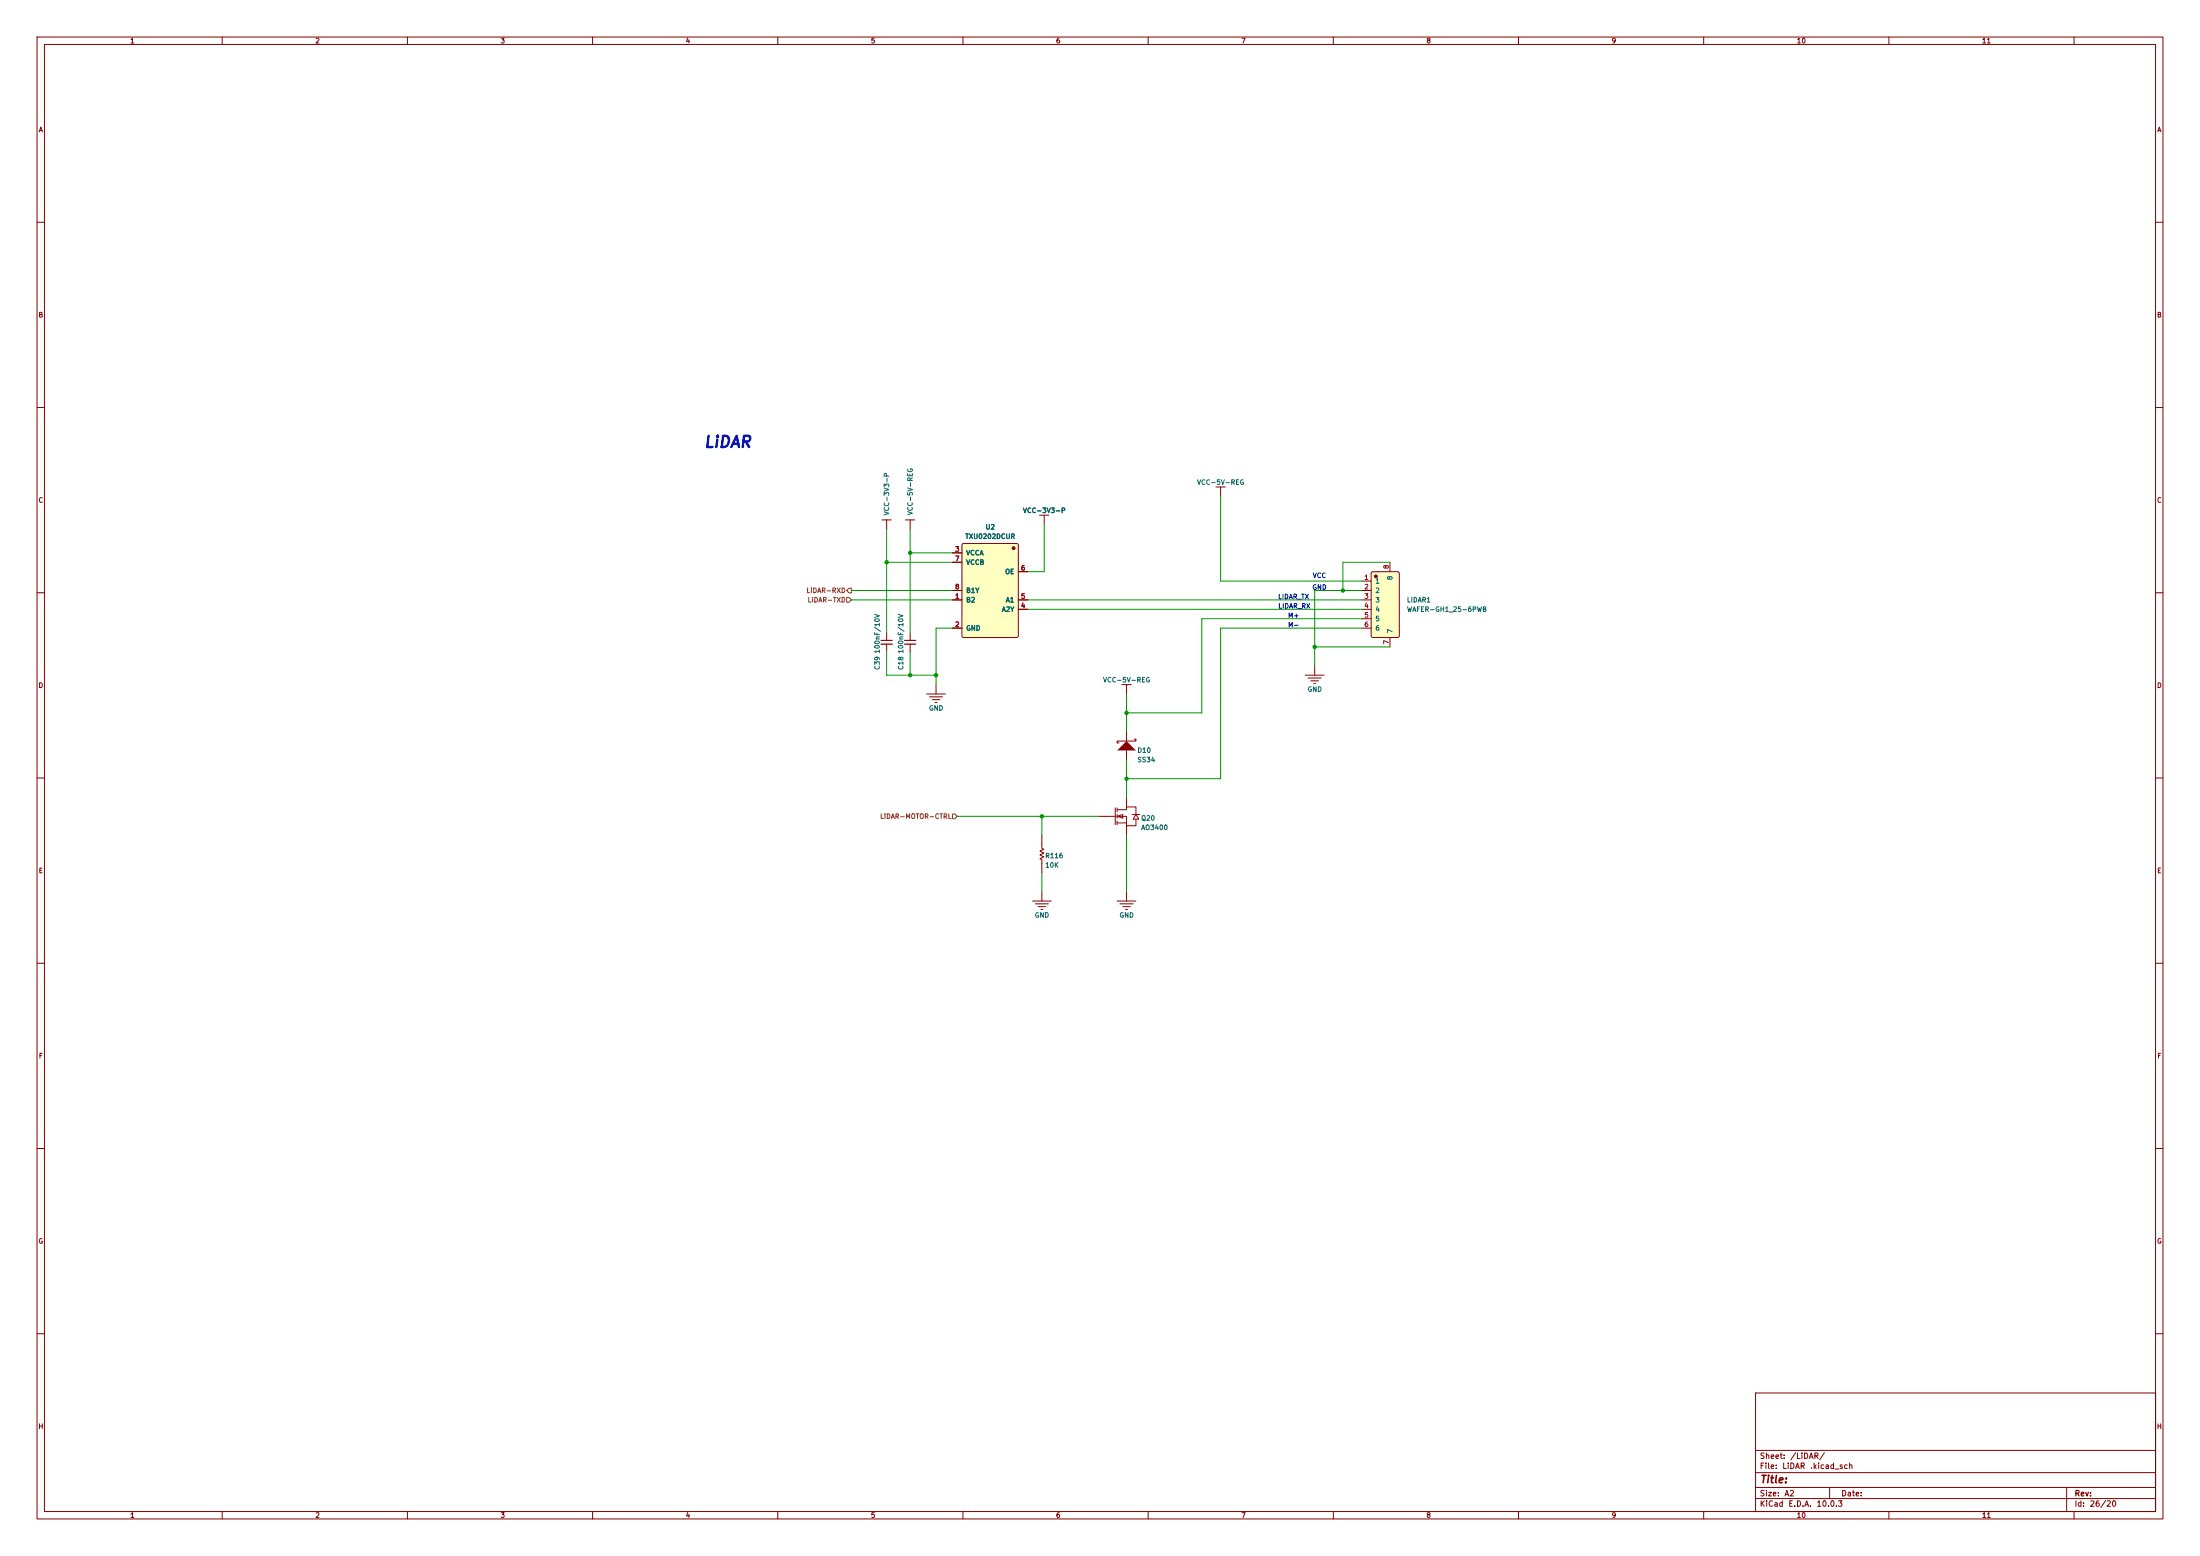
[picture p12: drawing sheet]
(kicad_sch
 (version 20260306)
 (generator "eeschema")
 (generator_version "10.0")
 (paper "A2")
 (lib_symbols
  (symbol "DesignLibrary:LiDAR_0_N-MOS-SOT23_DesignLibrary.SchLib"
   (pin_numbers (hide yes))
   (pin_names (hide yes)) (exclude_from_sim no) (in_bom yes) (on_board yes)
   (in_pos_files yes)
   (duplicate_pin_numbers_are_jumpers no)
   (property "Reference" "" (at 0 0 0) (show_name no) (do_not_autoplace no) (effects (font (size 1.27 1.27))))
   (property "Value" "" (at 0 0 0) (show_name no) (do_not_autoplace no) (effects (font (size 1.27 1.27))))
   (property "Footprint" "" (at 0 0 0) (show_name no) (do_not_autoplace no) (hide yes) (effects (font (size 1.27 1.27))))
   (property "Datasheet" "" (at 0 0 0) (show_name no) (do_not_autoplace no) (hide yes) (effects (font (size 1.27 1.27))))
   (property "Description" "" (at 0 0 0) (show_name no) (do_not_autoplace no) (hide yes) (effects (font (size 1.27 1.27))))
   (symbol "LiDAR_0_N-MOS-SOT23_DesignLibrary.SchLib_1_0"
    (polyline (pts (xy -2.286 0) (xy -1.27 0)) (stroke (width 0) (type solid) (color 160 0 0 1)) (fill (type none)))
    (polyline (pts (xy -1.778 -2.54) (xy -1.778 0)) (stroke (width 0) (type solid) (color 160 0 0 1)) (fill (type none)))
    (polyline (pts (xy -0.508 0) (xy 0.508 0)) (stroke (width 0) (type solid) (color 160 0 0 1)) (fill (type none)))
    (polyline (pts (xy 0 2.54) (xy 0 0.508)) (stroke (width 0) (type solid) (color 160 0 0 1)) (fill (type none)))
    (polyline (pts (xy 0 0) (xy -0.508 -1.524) (xy -0.508 -1.524) (xy 0.508 -1.524) (xy 0.508 -1.524) (xy 0 0)) (stroke (width 0) (type solid) (color 160 0 0 1)) (fill (type none)))
    (polyline (pts (xy 0 0) (xy 0 -2.54) (xy 0 -2.54) (xy -2.54 -2.54) (xy -2.54 -2.54) (xy -2.54 -5.08) (xy -2.54 -5.08) (xy -0.762 -5.08)) (stroke (width 0) (type solid) (color 160 0 0 1)) (fill (type none)))
    (polyline (pts (xy 0.508 -5.08) (xy -0.762 -4.318) (xy -0.762 -4.318) (xy -0.762 -5.842) (xy -0.762 -5.842) (xy 0.508 -5.08)) (stroke (width 0) (type solid) (color 160 0 0 1)) (fill (type none)))
    (polyline (pts (xy 0.508 -6.096) (xy 0.508 -5.588) (xy 0.508 -5.588) (xy 0.508 -4.572) (xy 0.508 -4.572) (xy 0.508 -4.064)) (stroke (width 0) (type solid) (color 160 0 0 1)) (fill (type none)))
    (polyline (pts (xy 1.778 0) (xy 1.778 -2.54) (xy 1.778 -2.54) (xy 2.54 -2.54) (xy 2.54 -2.54) (xy 2.54 -5.08) (xy 2.54 -5.08) (xy 0.508 -5.08)) (stroke (width 0) (type solid) (color 160 0 0 1)) (fill (type none)))
    (polyline (pts (xy 2.286 0.508) (xy -2.286 0.508)) (stroke (width 0) (type solid) (color 160 0 0 1)) (fill (type none)))
    (polyline (pts (xy 2.286 0) (xy 1.27 0)) (stroke (width 0) (type solid) (color 160 0 0 1)) (fill (type none)))
    (pin passive line (at 0 5.08 270) (length 2.54) (name "G" (effects (font (size 1.27 1.27)))) (number "1" (effects (font (size 1.27 1.27)))))
    (pin passive line (at -5.08 -2.54 0) (length 2.54) (name "S" (effects (font (size 1.27 1.27)))) (number "2" (effects (font (size 1.27 1.27)))))
    (pin passive line (at 5.08 -2.54 180) (length 2.54) (name "D" (effects (font (size 1.27 1.27)))) (number "3" (effects (font (size 1.27 1.27))))))
   (embedded_fonts no))
  (symbol "DesignLibrary:LiDAR_1_DIODE-2_DesignLibrary.SchLib"
   (pin_numbers (hide yes))
   (pin_names (hide yes)) (exclude_from_sim no) (in_bom yes) (on_board yes)
   (in_pos_files yes)
   (duplicate_pin_numbers_are_jumpers no)
   (property "Reference" "" (at 0 0 0) (show_name no) (do_not_autoplace no) (effects (font (size 1.27 1.27))))
   (property "Value" "" (at 0 0 0) (show_name no) (do_not_autoplace no) (effects (font (size 1.27 1.27))))
   (property "Footprint" "" (at 0 0 0) (show_name no) (do_not_autoplace no) (hide yes) (effects (font (size 1.27 1.27))))
   (property "Datasheet" "" (at 0 0 0) (show_name no) (do_not_autoplace no) (hide yes) (effects (font (size 1.27 1.27))))
   (property "Description" "" (at 0 0 0) (show_name no) (do_not_autoplace no) (hide yes) (effects (font (size 1.27 1.27))))
   (symbol "LiDAR_1_DIODE-2_DesignLibrary.SchLib_1_0"
    (polyline (pts (xy -5.08 -2.54) (xy -2.54 -5.08) (xy 0 -2.54) (xy -5.08 -2.54)) (stroke (width -0.0001) (type solid)) (fill (type outline)))
    (polyline (pts (xy -4.572 -5.588) (xy -5.08 -5.588) (xy -5.08 -5.08) (xy 0 -5.08) (xy 0 -4.572) (xy -0.508 -4.572)) (stroke (width 0) (type solid)) (fill (type none)))
    (pin passive line (at -2.54 0 270) (length 2.54) (name "A" (effects (font (size 1.27 1.27)))) (number "1" (effects (font (size 1.27 1.27)))))
    (pin passive line (at -2.54 -7.62 90) (length 2.54) (name "K" (effects (font (size 1.27 1.27)))) (number "2" (effects (font (size 1.27 1.27))))))
   (embedded_fonts no))
  (symbol "DesignLibrary:LiDAR_1_Resistor-1_DesignLibrary.SchLib"
   (pin_numbers (hide yes))
   (pin_names (hide yes)) (exclude_from_sim no) (in_bom yes) (on_board yes)
   (in_pos_files yes)
   (duplicate_pin_numbers_are_jumpers no)
   (property "Reference" "" (at 0 0 0) (show_name no) (do_not_autoplace no) (effects (font (size 1.27 1.27))))
   (property "Value" "" (at 0 0 0) (show_name no) (do_not_autoplace no) (effects (font (size 1.27 1.27))))
   (property "Footprint" "" (at 0 0 0) (show_name no) (do_not_autoplace no) (hide yes) (effects (font (size 1.27 1.27))))
   (property "Datasheet" "" (at 0 0 0) (show_name no) (do_not_autoplace no) (hide yes) (effects (font (size 1.27 1.27))))
   (property "Description" "" (at 0 0 0) (show_name no) (do_not_autoplace no) (hide yes) (effects (font (size 1.27 1.27))))
   (symbol "LiDAR_1_Resistor-1_DesignLibrary.SchLib_1_0"
    (polyline (pts (xy 0 -7.62) (xy 0 -6.604) (xy -0.508 -6.35) (xy 0.508 -5.842) (xy -0.508 -5.334) (xy 0.508 -4.826) (xy -0.508 -4.318) (xy 0.508 -3.81) (xy 0 -3.556) (xy 0 -2.54)) (stroke (width 0) (type solid)) (fill (type none)))
    (pin passive line (at 0 0 270) (length 2.54) (name "" (effects (font (size 1.27 1.27)))) (number "1" (effects (font (size 1.27 1.27)))))
    (pin passive line (at 0 -10.16 90) (length 2.54) (name "" (effects (font (size 1.27 1.27)))) (number "2" (effects (font (size 1.27 1.27))))))
   (embedded_fonts no))
  (symbol "Device:C_Small"
   (pin_numbers (hide yes))
   (pin_names
    (offset 0.254) (hide yes)) (exclude_from_sim no) (in_bom yes) (on_board yes)
   (in_pos_files yes)
   (duplicate_pin_numbers_are_jumpers no)
   (property "Reference" "C" (at 0.254 1.778 0) (show_name no) (do_not_autoplace no) (effects (font (size 1.27 1.27)) (justify left)))
   (property "Value" "C_Small" (at 0.254 -2.032 0) (show_name no) (do_not_autoplace no) (effects (font (size 1.27 1.27)) (justify left)))
   (property "Footprint" "" (at 0 0 0) (show_name no) (do_not_autoplace no) (hide yes) (effects (font (size 1.27 1.27))))
   (property "Datasheet" "" (at 0 0 0) (show_name no) (do_not_autoplace no) (hide yes) (effects (font (size 1.27 1.27))))
   (property "Description" "Unpolarized capacitor, small symbol" (at 0 0 0) (show_name no) (do_not_autoplace no) (hide yes) (effects (font (size 1.27 1.27))))
   (symbol "C_Small_0_1"
    (polyline (pts (xy -1.524 0.508) (xy 1.524 0.508)) (stroke (width 0.3048) (type default)) (fill (type none)))
    (polyline (pts (xy -1.524 -0.508) (xy 1.524 -0.508)) (stroke (width 0.3302) (type default)) (fill (type none))))
   (symbol "C_Small_1_1"
    (pin passive line (at 0 2.54 270) (length 2.032) (name "" (effects (font (size 1.27 1.27)))) (number "1" (effects (font (size 1.27 1.27)))))
    (pin passive line (at 0 -2.54 90) (length 2.032) (name "" (effects (font (size 1.27 1.27)))) (number "2" (effects (font (size 1.27 1.27))))))
   (embedded_fonts no))
  (symbol "JLCImport:TXU0202DCUR"
   (pin_names
    (offset 1.016)) (exclude_from_sim no) (in_bom yes) (on_board yes)
   (in_pos_files yes)
   (duplicate_pin_numbers_are_jumpers no)
   (property "Reference" "U" (at 0 14.7 0) (show_name no) (do_not_autoplace no) (effects (font (size 1.27 1.27))))
   (property "Value" "TXU0202DCUR" (at 0 -14.7 0) (show_name no) (do_not_autoplace no) (effects (font (size 1.27 1.27))))
   (property "Footprint" "JLCImport:TXU0202DCUR" (at 0 0 0) (show_name no) (do_not_autoplace no) (hide yes) (effects (font (size 1.27 1.27))))
   (property "Datasheet" "https://wmsc.lcsc.com/wmsc/upload/file/pdf/v2/lcsc/2309210904_Texas-Instruments-TXU0202DCUR_C5186957.pdf" (at 0 0 0) (show_name no) (do_not_autoplace no) (hide yes) (effects (font (size 1.27 1.27))))
   (property "Description" "-40℃~+125℃ 1 1.08V~5.5V 1.08V~5.5V 2 200Mbps Bidirectional Decoupling、Power-Off Protection Tri-State VSSOP-8 Translators, Level Shifters ROHS" (at 0 0 0) (show_name no) (do_not_autoplace no) (hide yes) (effects (font (size 1.27 1.27))))
   (property "LCSC" "C5186957" (at 0 0 0) (show_name no) (do_not_autoplace no) (hide yes) (effects (font (size 1.27 1.27))))
   (property "Manufacturer" "Texas Instruments" (at 0 0 0) (show_name no) (do_not_autoplace no) (hide yes) (effects (font (size 1.27 1.27))))
   (property "Manufacturer Part" "TXU0202DCUR" (at 0 0 0) (show_name no) (do_not_autoplace no) (hide yes) (effects (font (size 1.27 1.27))))
   (symbol "TXU0202DCUR_0_1"
    (circle (center -6.35 11.43) (radius 0.381) (stroke (width 0.254) (type solid)) (fill (type outline)))
    (polyline (pts (xy 7.112 -12.7) (xy 7.2111 -12.6903) (xy 7.3064 -12.6614) (xy 7.3942 -12.6144) (xy 7.4712 -12.5512) (xy 7.5344 -12.4743) (xy 7.5813 -12.3864) (xy 7.6103 -12.2911) (xy 7.62 -12.192) (xy 7.6103 12.2911) (xy 7.5813 12.3864) (xy 7.5344 12.4743) (xy 7.4712 12.5512) (xy 7.3942 12.6144) (xy 7.3064 12.6614) (xy 7.2111 12.6903) (xy 7.112 12.7) (xy -7.2111 12.6903) (xy -7.3064 12.6614) (xy -7.3942 12.6144) (xy -7.4712 12.5512) (xy -7.5344 12.4743) (xy -7.5813 12.3864) (xy -7.6103 12.2911) (xy -7.62 12.192) (xy -7.6103 -12.2911) (xy -7.5813 -12.3864) (xy -7.5344 -12.4743) (xy -7.4712 -12.5512) (xy -7.3942 -12.6144) (xy -7.3064 -12.6614) (xy -7.2111 -12.6903) (xy -7.112 -12.7) (xy 7.112 -12.7)) (stroke (width 0.254) (type solid)) (fill (type background)))
    (pin unspecified line (at 10.16 -2.54 180) (length 2.54) (name "B2" (effects (font (size 1.27 1.27)))) (number "1" (effects (font (size 1.27 1.27)))))
    (pin unspecified line (at 10.16 -10.16 180) (length 2.54) (name "GND" (effects (font (size 1.27 1.27)))) (number "2" (effects (font (size 1.27 1.27)))))
    (pin unspecified line (at 10.16 10.16 180) (length 2.54) (name "VCCA" (effects (font (size 1.27 1.27)))) (number "3" (effects (font (size 1.27 1.27)))))
    (pin unspecified line (at -10.16 -5.08 0) (length 2.54) (name "A2Y" (effects (font (size 1.27 1.27)))) (number "4" (effects (font (size 1.27 1.27)))))
    (pin unspecified line (at -10.16 -2.54 0) (length 2.54) (name "A1" (effects (font (size 1.27 1.27)))) (number "5" (effects (font (size 1.27 1.27)))))
    (pin unspecified line (at -10.16 5.08 0) (length 2.54) (name "OE" (effects (font (size 1.27 1.27)))) (number "6" (effects (font (size 1.27 1.27)))))
    (pin unspecified line (at 10.16 7.62 180) (length 2.54) (name "VCCB" (effects (font (size 1.27 1.27)))) (number "7" (effects (font (size 1.27 1.27)))))
    (pin unspecified line (at 10.16 0 180) (length 2.54) (name "B1Y" (effects (font (size 1.27 1.27)))) (number "8" (effects (font (size 1.27 1.27))))))
   (embedded_fonts no))
  (symbol "JLCImport:WAFER-GH1_25-6PWB"
   (pin_names
    (offset 1.016)) (exclude_from_sim no) (in_bom yes) (on_board yes)
   (in_pos_files yes)
   (duplicate_pin_numbers_are_jumpers no)
   (property "Reference" "U" (at 0 14.7 0) (show_name no) (do_not_autoplace no) (effects (font (size 1.27 1.27))))
   (property "Value" "WAFER-GH1_25-6PWB" (at 0 -12.16 0) (show_name no) (do_not_autoplace no) (effects (font (size 1.27 1.27))))
   (property "Footprint" "JLCImport:WAFER-GH1_25-6PWB" (at 0 0 0) (show_name no) (do_not_autoplace no) (hide yes) (effects (font (size 1.27 1.27))))
   (property "Datasheet" "https://wmsc.lcsc.com/wmsc/upload/file/pdf/v2/lcsc/2205271730_XUNPU-WAFER-GH1-25-6PWB_C3029381.pdf" (at 0 0 0) (show_name no) (do_not_autoplace no) (hide yes) (effects (font (size 1.27 1.27))))
   (property "Description" "-25℃~+85℃ 1 1.25mm 10.75mm 125V 1A 1x6P 4.35mm 5mm 6 6P Auxiliary Solder Pin Beige Brass GH LCP Surface Mount, Right Angle Tin SMD,P=1.25mm,卧贴 Wire To Board Connector ROHS" (at 0 0 0) (show_name no) (do_not_autoplace no) (hide yes) (effects (font (size 1.27 1.27))))
   (property "LCSC" "C3029381" (at 0 0 0) (show_name no) (do_not_autoplace no) (hide yes) (effects (font (size 1.27 1.27))))
   (property "Manufacturer" "XUNPU" (at 0 0 0) (show_name no) (do_not_autoplace no) (hide yes) (effects (font (size 1.27 1.27))))
   (property "Manufacturer Part" "WAFER-GH1.25-6PWB" (at 0 0 0) (show_name no) (do_not_autoplace no) (hide yes) (effects (font (size 1.27 1.27))))
   (symbol "WAFER-GH1_25-6PWB_0_1"
    (circle (center -1.27 8.89) (radius 0.381) (stroke (width 0.254) (type solid)) (fill (type outline)))
    (polyline (pts (xy 4.572 -7.62) (xy 4.6711 -7.6103) (xy 4.7664 -7.5813) (xy 4.8542 -7.5344) (xy 4.9312 -7.4712) (xy 4.9944 -7.3942) (xy 5.0413 -7.3064) (xy 5.0702 -7.2111) (xy 5.08 -7.112) (xy 5.0702 9.7511) (xy 5.0413 9.8464) (xy 4.9944 9.9343) (xy 4.9312 10.0112) (xy 4.8542 10.0744) (xy 4.7664 10.1214) (xy 4.6711 10.1503) (xy 4.572 10.16) (xy -2.1311 10.1503) (xy -2.2264 10.1214) (xy -2.3142 10.0744) (xy -2.3912 10.0112) (xy -2.4544 9.9343) (xy -2.5013 9.8464) (xy -2.5302 9.7511) (xy -2.54 9.652) (xy -2.5302 -7.2111) (xy -2.5013 -7.3064) (xy -2.4544 -7.3942) (xy -2.3912 -7.4712) (xy -2.3142 -7.5344) (xy -2.2264 -7.5813) (xy -2.1311 -7.6103) (xy -2.032 -7.62) (xy 4.572 -7.62)) (stroke (width 0.254) (type solid)) (fill (type background)))
    (pin unspecified line (at -5.08 7.62 0) (length 2.54) (name "1" (effects (font (size 1.27 1.27)))) (number "1" (effects (font (size 1.27 1.27)))))
    (pin unspecified line (at -5.08 5.08 0) (length 2.54) (name "2" (effects (font (size 1.27 1.27)))) (number "2" (effects (font (size 1.27 1.27)))))
    (pin unspecified line (at -5.08 2.54 0) (length 2.54) (name "3" (effects (font (size 1.27 1.27)))) (number "3" (effects (font (size 1.27 1.27)))))
    (pin unspecified line (at -5.08 0 0) (length 2.54) (name "4" (effects (font (size 1.27 1.27)))) (number "4" (effects (font (size 1.27 1.27)))))
    (pin unspecified line (at -5.08 -2.54 0) (length 2.54) (name "5" (effects (font (size 1.27 1.27)))) (number "5" (effects (font (size 1.27 1.27)))))
    (pin unspecified line (at -5.08 -5.08 0) (length 2.54) (name "6" (effects (font (size 1.27 1.27)))) (number "6" (effects (font (size 1.27 1.27)))))
    (pin unspecified line (at 2.54 -10.16 90) (length 2.54) (name "7" (effects (font (size 1.27 1.27)))) (number "7" (effects (font (size 1.27 1.27)))))
    (pin unspecified line (at 2.54 12.7 270) (length 2.54) (name "8" (effects (font (size 1.27 1.27)))) (number "8" (effects (font (size 1.27 1.27))))))
   (embedded_fonts no))
  (symbol "oomwoo-kicad-altium-import:GND_POWER_GROUND"
   (power global) (exclude_from_sim no) (in_bom yes) (on_board yes)
   (in_pos_files yes)
   (duplicate_pin_numbers_are_jumpers no)
   (property "Reference" "#PWR" (at 0 0 0) (show_name no) (do_not_autoplace no) (hide yes) (effects (font (size 1.27 1.27))))
   (property "Value" "GND" (at 0 -6.35 0) (show_name no) (do_not_autoplace no) (effects (font (size 1.27 1.27))))
   (property "Footprint" "" (at 0 0 0) (show_name no) (do_not_autoplace no) (hide yes) (effects (font (size 1.27 1.27))))
   (property "Datasheet" "" (at 0 0 0) (show_name no) (do_not_autoplace no) (hide yes) (effects (font (size 1.27 1.27))))
   (property "Description" "Power symbol creates a global label with name 'GND'" (at 0 0 0) (show_name no) (do_not_autoplace no) (hide yes) (effects (font (size 1.27 1.27))))
   (symbol "GND_POWER_GROUND_0_0"
    (polyline (pts (xy -2.54 -2.54) (xy 2.54 -2.54)) (stroke (width 0.254) (type solid)) (fill (type none)))
    (polyline (pts (xy -1.778 -3.302) (xy 1.778 -3.302)) (stroke (width 0.254) (type solid)) (fill (type none)))
    (polyline (pts (xy -1.016 -4.064) (xy 1.016 -4.064)) (stroke (width 0.254) (type solid)) (fill (type none)))
    (polyline (pts (xy -0.254 -4.826) (xy 0.254 -4.826)) (stroke (width 0.254) (type solid)) (fill (type none)))
    (polyline (pts (xy 0 0) (xy 0 -2.54)) (stroke (width 0.254) (type solid)) (fill (type none)))
    (pin power_in line (at 0 0 0) (length 0) (hide yes) (name "GND" (effects (font (size 1.27 1.27)))) (number "" (effects (font (size 1.27 1.27))))))
   (embedded_fonts no))
  (symbol "oomwoo-kicad-altium-import:VCC-3V3-P_BAR"
   (power global) (exclude_from_sim no) (in_bom yes) (on_board yes)
   (in_pos_files yes)
   (duplicate_pin_numbers_are_jumpers no)
   (property "Reference" "#PWR" (at 0 0 0) (show_name no) (do_not_autoplace no) (hide yes) (effects (font (size 1.27 1.27))))
   (property "Value" "VCC-3V3-P" (at 0 -3.81 0) (show_name no) (do_not_autoplace no) (effects (font (size 1.27 1.27))))
   (property "Footprint" "" (at 0 0 0) (show_name no) (do_not_autoplace no) (hide yes) (effects (font (size 1.27 1.27))))
   (property "Datasheet" "" (at 0 0 0) (show_name no) (do_not_autoplace no) (hide yes) (effects (font (size 1.27 1.27))))
   (property "Description" "Power symbol creates a global label with name 'VCC-3V3-P'" (at 0 0 0) (show_name no) (do_not_autoplace no) (hide yes) (effects (font (size 1.27 1.27))))
   (symbol "VCC-3V3-P_BAR_0_0"
    (polyline (pts (xy -1.27 -2.54) (xy 1.27 -2.54)) (stroke (width 0.254) (type solid)) (fill (type none)))
    (polyline (pts (xy 0 0) (xy 0 -2.54)) (stroke (width 0.254) (type solid)) (fill (type none)))
    (pin power_in line (at 0 0 0) (length 0) (hide yes) (name "VCC-3V3-P" (effects (font (size 1.27 1.27)))) (number "" (effects (font (size 1.27 1.27))))))
   (embedded_fonts no))
  (symbol "oomwoo-kicad-altium-import:VCC-5V-REG_BAR"
   (power global) (exclude_from_sim no) (in_bom yes) (on_board yes)
   (in_pos_files yes)
   (duplicate_pin_numbers_are_jumpers no)
   (property "Reference" "#PWR" (at 0 0 0) (show_name no) (do_not_autoplace no) (hide yes) (effects (font (size 1.27 1.27))))
   (property "Value" "VCC-5V-REG" (at 0 -3.81 0) (show_name no) (do_not_autoplace no) (effects (font (size 1.27 1.27))))
   (property "Footprint" "" (at 0 0 0) (show_name no) (do_not_autoplace no) (hide yes) (effects (font (size 1.27 1.27))))
   (property "Datasheet" "" (at 0 0 0) (show_name no) (do_not_autoplace no) (hide yes) (effects (font (size 1.27 1.27))))
   (property "Description" "Power symbol creates a global label with name 'VCC-5V-REG'" (at 0 0 0) (show_name no) (do_not_autoplace no) (hide yes) (effects (font (size 1.27 1.27))))
   (symbol "VCC-5V-REG_BAR_0_0"
    (polyline (pts (xy -1.27 -2.54) (xy 1.27 -2.54)) (stroke (width 0.254) (type solid)) (fill (type none)))
    (polyline (pts (xy 0 0) (xy 0 -2.54)) (stroke (width 0.254) (type solid)) (fill (type none)))
    (pin power_in line (at 0 0 0) (length 0) (hide yes) (name "VCC-5V-REG" (effects (font (size 1.27 1.27)))) (number "" (effects (font (size 1.27 1.27))))))
   (embedded_fonts no)))
 (text "LiDAR"
  (exclude_from_sim no)
  (at 189.865 121.285 0)
  (effects (font (size 3.048 3.048) (thickness 0.6096)
    (bold yes)
    (italic yes)) (justify left bottom)))
 (text "LIDAR_TX"
  (exclude_from_sim no)
  (at 349.25 161.29 0)
  (effects (font (size 1.27 1.27))))
 (text "GND"
  (exclude_from_sim no)
  (at 356.235 158.75 0)
  (effects (font (size 1.27 1.27))))
 (text "M+"
  (exclude_from_sim no)
  (at 349.25 166.37 0)
  (effects (font (size 1.27 1.27))))
 (text "LIDAR_RX"
  (exclude_from_sim no)
  (at 349.4642 163.83 0)
  (effects (font (size 1.27 1.27))))
 (text "VCC"
  (exclude_from_sim no)
  (at 356.235 155.575 0)
  (effects (font (size 1.27 1.27))))
 (text "M-"
  (exclude_from_sim no)
  (at 349.25 168.91 0)
  (effects (font (size 1.27 1.27))))
 (junction
  (at 304.165 192.405)
  (diameter 0)
  (color 0 0 0 0))
 (junction
  (at 304.165 210.185)
  (diameter 0)
  (color 0 0 0 0))
 (junction
  (at 245.745 149.225)
  (diameter 0)
  (color 0 0 0 0))
 (junction
  (at 354.965 174.625)
  (diameter 0)
  (color 0 0 0 0))
 (junction
  (at 362.585 159.385)
  (diameter 0)
  (color 0 0 0 0))
 (junction
  (at 281.305 220.345)
  (diameter 0)
  (color 0 0 0 0))
 (junction
  (at 239.395 151.765)
  (diameter 0)
  (color 0 0 0 0))
 (junction
  (at 245.745 182.245)
  (diameter 0)
  (color 0 0 0 0))
 (junction
  (at 252.73 182.245)
  (diameter 0)
  (color 0 0 0 0))
 (wire
  (pts (xy 229.87 159.385) (xy 257.175 159.385))
  (stroke (width 0) (type default)))
 (wire
  (pts (xy 362.585 151.765) (xy 362.585 159.385))
  (stroke (width 0) (type default)))
 (wire
  (pts (xy 324.485 167.005) (xy 367.665 167.005))
  (stroke (width 0) (type default)))
 (wire
  (pts (xy 252.73 182.245) (xy 252.73 184.785))
  (stroke (width 0) (type default)))
 (wire
  (pts (xy 329.565 156.845) (xy 367.665 156.845))
  (stroke (width 0) (type default)))
 (wire
  (pts (xy 329.565 156.845) (xy 329.565 133.985))
  (stroke (width 0) (type default)))
 (wire
  (pts (xy 239.395 175.895) (xy 239.395 182.245))
  (stroke (width 0) (type default)))
 (wire
  (pts (xy 281.305 220.345) (xy 258.445 220.345))
  (stroke (width 0) (type default)))
 (wire
  (pts (xy 239.395 142.875) (xy 239.395 151.765))
  (stroke (width 0) (type default)))
 (wire
  (pts (xy 304.165 225.425) (xy 304.165 240.665))
  (stroke (width 0) (type default)))
 (wire
  (pts (xy 304.165 192.405) (xy 324.485 192.405))
  (stroke (width 0) (type default)))
 (wire
  (pts (xy 245.745 175.895) (xy 245.745 182.245))
  (stroke (width 0) (type default)))
 (wire
  (pts (xy 304.165 197.485) (xy 304.165 192.405))
  (stroke (width 0) (type default)))
 (wire
  (pts (xy 354.965 174.625) (xy 354.965 179.705))
  (stroke (width 0) (type default)))
 (wire
  (pts (xy 239.395 151.765) (xy 239.395 170.815))
  (stroke (width 0) (type default)))
 (wire
  (pts (xy 245.745 142.875) (xy 245.745 149.225))
  (stroke (width 0) (type default)))
 (wire
  (pts (xy 245.745 149.225) (xy 245.745 170.815))
  (stroke (width 0) (type default)))
 (wire
  (pts (xy 257.175 169.545) (xy 252.73 169.545))
  (stroke (width 0) (type default)))
 (wire
  (pts (xy 329.565 169.545) (xy 329.565 210.185))
  (stroke (width 0) (type default)))
 (wire
  (pts (xy 281.305 240.665) (xy 281.305 235.585))
  (stroke (width 0) (type default)))
 (wire
  (pts (xy 252.73 169.545) (xy 252.73 182.245))
  (stroke (width 0) (type default)))
 (wire
  (pts (xy 277.495 164.465) (xy 367.665 164.465))
  (stroke (width 0) (type default)))
 (wire
  (pts (xy 362.585 159.385) (xy 367.665 159.385))
  (stroke (width 0) (type default)))
 (wire
  (pts (xy 304.165 187.325) (xy 304.165 192.405))
  (stroke (width 0) (type default)))
 (wire
  (pts (xy 281.94 141.605) (xy 281.94 154.305))
  (stroke (width 0) (type default)))
 (wire
  (pts (xy 281.305 220.345) (xy 281.305 225.425))
  (stroke (width 0) (type default)))
 (wire
  (pts (xy 239.395 182.245) (xy 245.745 182.245))
  (stroke (width 0) (type default)))
 (wire
  (pts (xy 304.165 210.185) (xy 304.165 205.105))
  (stroke (width 0) (type default)))
 (wire
  (pts (xy 239.395 151.765) (xy 257.175 151.765))
  (stroke (width 0) (type default)))
 (wire
  (pts (xy 329.565 169.545) (xy 367.665 169.545))
  (stroke (width 0) (type default)))
 (wire
  (pts (xy 229.87 161.925) (xy 257.175 161.925))
  (stroke (width 0) (type default)))
 (wire
  (pts (xy 281.94 154.305) (xy 277.495 154.305))
  (stroke (width 0) (type default)))
 (wire
  (pts (xy 354.965 174.625) (xy 375.285 174.625))
  (stroke (width 0) (type default)))
 (wire
  (pts (xy 324.485 192.405) (xy 324.485 167.005))
  (stroke (width 0) (type default)))
 (wire
  (pts (xy 329.565 210.185) (xy 304.165 210.185))
  (stroke (width 0) (type default)))
 (wire
  (pts (xy 296.545 220.345) (xy 281.305 220.345))
  (stroke (width 0) (type default)))
 (wire
  (pts (xy 277.495 161.925) (xy 367.665 161.925))
  (stroke (width 0) (type default)))
 (wire
  (pts (xy 245.745 149.225) (xy 257.175 149.225))
  (stroke (width 0) (type default)))
 (wire
  (pts (xy 375.285 151.765) (xy 362.585 151.765))
  (stroke (width 0) (type default)))
 (wire
  (pts (xy 354.965 159.385) (xy 362.585 159.385))
  (stroke (width 0) (type default)))
 (wire
  (pts (xy 245.745 182.245) (xy 252.73 182.245))
  (stroke (width 0) (type default)))
 (wire
  (pts (xy 304.165 215.265) (xy 304.165 210.185))
  (stroke (width 0) (type default)))
 (wire
  (pts (xy 354.965 159.385) (xy 354.965 174.625))
  (stroke (width 0) (type default)))
 (hierarchical_label "LiDAR-RXD"
  (shape output)
  (at 229.87 159.385 180)
  (effects (font (size 1.27 1.27)) (justify right)))
 (hierarchical_label "LiDAR-TXD"
  (shape input)
  (at 229.87 161.925 180)
  (effects (font (size 1.27 1.27)) (justify right)))
 (hierarchical_label "LiDAR-MOTOR-CTRL"
  (shape input)
  (at 258.445 220.345 180)
  (effects (font (size 1.27 1.27)) (justify right)))
 (symbol
  (lib_id "DesignLibrary:LiDAR_0_N-MOS-SOT23_DesignLibrary.SchLib")
  (at 301.625 220.345 90)
  (unit 1)
  (body_style 1)
  (exclude_from_sim no)
  (in_bom yes)
  (on_board yes)
  (in_pos_files yes)
  (dnp no)
  (property "Reference" "Q20" (at 307.975 220.091 90) (show_name no) (do_not_autoplace no) (effects (font (size 1.27 1.27)) (justify right bottom)))
  (property "Value" "AO3400" (at 307.975 222.631 90) (show_name no) (do_not_autoplace no) (effects (font (size 1.27 1.27)) (justify right bottom)))
  (property "Footprint" "oomwoo_altium:SOT23-3D" (at 301.625 220.345 0) (hide yes) (show_name no) (do_not_autoplace no) (effects (font (size 1.27 1.27))))
  (property "Datasheet" "" (at 301.625 220.345 0) (hide yes) (show_name no) (do_not_autoplace no) (effects (font (size 1.27 1.27))))
  (property "Description" "" (at 301.625 220.345 0) (hide yes) (show_name no) (do_not_autoplace no) (effects (font (size 1.27 1.27))))
  (property "MANUFACTURINGPARTNUMBER" "*" (at 300.355 226.695 90) (hide yes) (show_name no) (do_not_autoplace no) (effects (font (size 1.27 1.27)) (justify right bottom)))
  (property "MANUFACTURER" "*" (at 300.355 226.695 90) (hide yes) (show_name no) (do_not_autoplace no) (effects (font (size 1.27 1.27)) (justify right bottom)))
  (property "SUPPLIERPARTNUMBER" "*" (at 300.355 226.695 90) (hide yes) (show_name no) (do_not_autoplace no) (effects (font (size 1.27 1.27)) (justify right bottom)))
  (property "SUPPLIER" "*" (at 300.355 226.695 90) (hide yes) (show_name no) (do_not_autoplace no) (effects (font (size 1.27 1.27)) (justify right bottom)))
  (property "VOLTAGERATE" "*" (at 300.355 226.695 90) (hide yes) (show_name no) (do_not_autoplace no) (effects (font (size 1.27 1.27)) (justify right bottom)))
  (pin "2")
  (pin "3")
  (pin "1"))
 (symbol
  (lib_id "oomwoo-kicad-altium-import:GND_POWER_GROUND")
  (at 281.305 240.665 0)
  (unit 1)
  (body_style 1)
  (exclude_from_sim no)
  (in_bom yes)
  (on_board yes)
  (in_pos_files yes)
  (dnp no)
  (property "Reference" "#PWR0600" (at 281.305 240.665 0) (hide yes) (show_name no) (do_not_autoplace no) (effects (font (size 1.27 1.27))))
  (property "Value" "GND" (at 281.305 247.015 0) (show_name no) (do_not_autoplace no) (effects (font (size 1.27 1.27))))
  (property "Footprint" "" (at 281.305 240.665 0) (show_name no) (do_not_autoplace no) (effects (font (size 1.27 1.27))))
  (property "Datasheet" "" (at 281.305 240.665 0) (show_name no) (do_not_autoplace no) (effects (font (size 1.27 1.27))))
  (property "Description" "" (at 281.305 240.665 0) (show_name no) (do_not_autoplace no) (effects (font (size 1.27 1.27))))
  (pin ""))
 (symbol
  (lib_id "oomwoo-kicad-altium-import:VCC-5V-REG_BAR")
  (at 245.745 142.875 180)
  (unit 1)
  (body_style 1)
  (exclude_from_sim no)
  (in_bom yes)
  (on_board yes)
  (in_pos_files yes)
  (dnp no)
  (property "Reference" "#PWR076" (at 245.745 142.875 0) (hide yes) (show_name no) (do_not_autoplace no) (effects (font (size 1.27 1.27))))
  (property "Value" "VCC-5V-REG" (at 245.745 132.715 90) (show_name no) (do_not_autoplace no) (effects (font (size 1.27 1.27))))
  (property "Footprint" "" (at 245.745 142.875 0) (show_name no) (do_not_autoplace no) (effects (font (size 1.27 1.27))))
  (property "Datasheet" "" (at 245.745 142.875 0) (show_name no) (do_not_autoplace no) (effects (font (size 1.27 1.27))))
  (property "Description" "" (at 245.745 142.875 0) (show_name no) (do_not_autoplace no) (effects (font (size 1.27 1.27))))
  (pin ""))
 (symbol
  (lib_id "oomwoo-kicad-altium-import:GND_POWER_GROUND")
  (at 304.165 240.665 0)
  (unit 1)
  (body_style 1)
  (exclude_from_sim no)
  (in_bom yes)
  (on_board yes)
  (in_pos_files yes)
  (dnp no)
  (property "Reference" "#PWR0603" (at 304.165 240.665 0) (hide yes) (show_name no) (do_not_autoplace no) (effects (font (size 1.27 1.27))))
  (property "Value" "GND" (at 304.165 247.015 0) (show_name no) (do_not_autoplace no) (effects (font (size 1.27 1.27))))
  (property "Footprint" "" (at 304.165 240.665 0) (show_name no) (do_not_autoplace no) (effects (font (size 1.27 1.27))))
  (property "Datasheet" "" (at 304.165 240.665 0) (show_name no) (do_not_autoplace no) (effects (font (size 1.27 1.27))))
  (property "Description" "" (at 304.165 240.665 0) (show_name no) (do_not_autoplace no) (effects (font (size 1.27 1.27))))
  (pin ""))
 (symbol
  (lib_id "Device:C_Small")
  (at 239.395 173.355 0)
  (unit 1)
  (body_style 1)
  (exclude_from_sim no)
  (in_bom yes)
  (on_board yes)
  (in_pos_files yes)
  (dnp no)
  (property "Reference" "C39" (at 236.855 180.975 90) (show_name no) (do_not_autoplace no) (effects (font (size 1.27 1.27)) (justify left)))
  (property "Value" "100nF/10V" (at 236.855 176.53 90) (show_name no) (do_not_autoplace no) (effects (font (size 1.27 1.27)) (justify left)))
  (property "Footprint" "Capacitor_SMD:C_0603_1608Metric" (at 239.395 173.355 0) (hide yes) (show_name no) (do_not_autoplace no) (effects (font (size 1.27 1.27))))
  (property "Datasheet" "" (at 239.395 173.355 0) (hide yes) (show_name no) (do_not_autoplace no) (effects (font (size 1.27 1.27))))
  (property "Description" "Unpolarized capacitor, small symbol" (at 239.395 173.355 0) (hide yes) (show_name no) (do_not_autoplace no) (effects (font (size 1.27 1.27))))
  (pin "2")
  (pin "1"))
 (symbol
  (lib_id "oomwoo-kicad-altium-import:GND_POWER_GROUND")
  (at 354.965 179.705 0)
  (unit 1)
  (body_style 1)
  (exclude_from_sim no)
  (in_bom yes)
  (on_board yes)
  (in_pos_files yes)
  (dnp no)
  (property "Reference" "#PWR0605" (at 354.965 179.705 0) (hide yes) (show_name no) (do_not_autoplace no) (effects (font (size 1.27 1.27))))
  (property "Value" "GND" (at 354.965 186.055 0) (show_name no) (do_not_autoplace no) (effects (font (size 1.27 1.27))))
  (property "Footprint" "" (at 354.965 179.705 0) (show_name no) (do_not_autoplace no) (effects (font (size 1.27 1.27))))
  (property "Datasheet" "" (at 354.965 179.705 0) (show_name no) (do_not_autoplace no) (effects (font (size 1.27 1.27))))
  (property "Description" "" (at 354.965 179.705 0) (show_name no) (do_not_autoplace no) (effects (font (size 1.27 1.27))))
  (pin ""))
 (symbol
  (lib_id "DesignLibrary:LiDAR_1_Resistor-1_DesignLibrary.SchLib")
  (at 281.305 235.585 180)
  (unit 1)
  (body_style 1)
  (exclude_from_sim no)
  (in_bom yes)
  (on_board yes)
  (in_pos_files yes)
  (dnp no)
  (property "Reference" "R116" (at 282.067 230.251 0) (show_name no) (do_not_autoplace no) (effects (font (size 1.27 1.27)) (justify right bottom)))
  (property "Value" "10K" (at 282.067 232.791 0) (show_name no) (do_not_autoplace no) (effects (font (size 1.27 1.27)) (justify right bottom)))
  (property "Footprint" "Resistor_SMD:R_0603_1608Metric" (at 281.305 235.585 0) (hide yes) (show_name no) (do_not_autoplace no) (effects (font (size 1.27 1.27))))
  (property "Datasheet" "" (at 281.305 235.585 0) (hide yes) (show_name no) (do_not_autoplace no) (effects (font (size 1.27 1.27))))
  (property "Description" "" (at 281.305 235.585 0) (hide yes) (show_name no) (do_not_autoplace no) (effects (font (size 1.27 1.27))))
  (property "MANUFACTURINGPARTNUMBER" "*" (at 280.543 224.917 0) (hide yes) (show_name no) (do_not_autoplace no) (effects (font (size 1.27 1.27)) (justify right bottom)))
  (property "MANUFACTURER" "*" (at 280.543 224.917 0) (hide yes) (show_name no) (do_not_autoplace no) (effects (font (size 1.27 1.27)) (justify right bottom)))
  (property "SUPPLIERPARTNUMBER" "*" (at 280.543 224.917 0) (hide yes) (show_name no) (do_not_autoplace no) (effects (font (size 1.27 1.27)) (justify right bottom)))
  (property "SUPPLIER" "*" (at 280.543 224.917 0) (hide yes) (show_name no) (do_not_autoplace no) (effects (font (size 1.27 1.27)) (justify right bottom)))
  (property "VOLTAGERATE" "*" (at 280.543 224.917 0) (hide yes) (show_name no) (do_not_autoplace no) (effects (font (size 1.27 1.27)) (justify right bottom)))
  (pin "2")
  (pin "1"))
 (symbol
  (lib_id "oomwoo-kicad-altium-import:VCC-3V3-P_BAR")
  (at 281.94 141.605 180)
  (unit 1)
  (body_style 1)
  (exclude_from_sim no)
  (in_bom yes)
  (on_board yes)
  (in_pos_files yes)
  (dnp no)
  (property "Reference" "#PWR0666" (at 281.94 141.605 0) (hide yes) (show_name no) (do_not_autoplace no) (effects (font (size 1.27 1.27))))
  (property "Value" "VCC-3V3-P" (at 281.94 137.795 0) (show_name no) (do_not_autoplace no) (effects (font (size 1.27 1.27))))
  (property "Footprint" "" (at 281.94 141.605 0) (show_name no) (do_not_autoplace no) (effects (font (size 1.27 1.27))))
  (property "Datasheet" "" (at 281.94 141.605 0) (show_name no) (do_not_autoplace no) (effects (font (size 1.27 1.27))))
  (property "Description" "" (at 281.94 141.605 0) (show_name no) (do_not_autoplace no) (effects (font (size 1.27 1.27))))
  (pin ""))
 (symbol
  (lib_id "JLCImport:WAFER-GH1_25-6PWB")
  (at 372.745 164.465 0)
  (unit 1)
  (body_style 1)
  (exclude_from_sim no)
  (in_bom yes)
  (on_board yes)
  (in_pos_files yes)
  (dnp no)
  (fields_autoplaced yes)
  (property "Reference" "LIDAR1" (at 379.73 161.9249 0) (show_name no) (do_not_autoplace no) (effects (font (size 1.27 1.27)) (justify left)))
  (property "Value" "WAFER-GH1_25-6PWB" (at 379.73 164.4649 0) (show_name no) (do_not_autoplace no) (effects (font (size 1.27 1.27)) (justify left)))
  (property "Footprint" "JLCImport:WAFER-GH1_25-6PWB" (at 372.745 164.465 0) (hide yes) (show_name no) (do_not_autoplace no) (effects (font (size 1.27 1.27))))
  (property "Datasheet" "https://wmsc.lcsc.com/wmsc/upload/file/pdf/v2/lcsc/2205271730_XUNPU-WAFER-GH1-25-6PWB_C3029381.pdf" (at 372.745 164.465 0) (hide yes) (show_name no) (do_not_autoplace no) (effects (font (size 1.27 1.27))))
  (property "Description" "-25℃~+85℃ 1 1.25mm 10.75mm 125V 1A 1x6P 4.35mm 5mm 6 6P Auxiliary Solder Pin Beige Brass GH LCP Surface Mount, Right Angle Tin SMD,P=1.25mm,卧贴 Wire To Board Connector ROHS" (at 372.745 164.465 0) (hide yes) (show_name no) (do_not_autoplace no) (effects (font (size 1.27 1.27))))
  (property "LCSC" "C3029381" (at 372.745 164.465 0) (hide yes) (show_name no) (do_not_autoplace no) (effects (font (size 1.27 1.27))))
  (property "Manufacturer" "XUNPU" (at 372.745 164.465 0) (hide yes) (show_name no) (do_not_autoplace no) (effects (font (size 1.27 1.27))))
  (property "Manufacturer Part" "WAFER-GH1.25-6PWB" (at 372.745 164.465 0) (hide yes) (show_name no) (do_not_autoplace no) (effects (font (size 1.27 1.27))))
  (pin "2")
  (pin "1")
  (pin "5")
  (pin "6")
  (pin "4")
  (pin "3")
  (pin "7")
  (pin "8"))
 (symbol
  (lib_id "Device:C_Small")
  (at 245.745 173.355 0)
  (unit 1)
  (body_style 1)
  (exclude_from_sim no)
  (in_bom yes)
  (on_board yes)
  (in_pos_files yes)
  (dnp no)
  (property "Reference" "C18" (at 243.205 180.975 90) (show_name no) (do_not_autoplace no) (effects (font (size 1.27 1.27)) (justify left)))
  (property "Value" "100nF/10V" (at 243.205 176.53 90) (show_name no) (do_not_autoplace no) (effects (font (size 1.27 1.27)) (justify left)))
  (property "Footprint" "Capacitor_SMD:C_0603_1608Metric" (at 245.745 173.355 0) (hide yes) (show_name no) (do_not_autoplace no) (effects (font (size 1.27 1.27))))
  (property "Datasheet" "" (at 245.745 173.355 0) (hide yes) (show_name no) (do_not_autoplace no) (effects (font (size 1.27 1.27))))
  (property "Description" "Unpolarized capacitor, small symbol" (at 245.745 173.355 0) (hide yes) (show_name no) (do_not_autoplace no) (effects (font (size 1.27 1.27))))
  (pin "2")
  (pin "1"))
 (symbol
  (lib_id "oomwoo-kicad-altium-import:VCC-5V-REG_BAR")
  (at 329.565 133.985 180)
  (unit 1)
  (body_style 1)
  (exclude_from_sim no)
  (in_bom yes)
  (on_board yes)
  (in_pos_files yes)
  (dnp no)
  (property "Reference" "#PWR070" (at 329.565 133.985 0) (hide yes) (show_name no) (do_not_autoplace no) (effects (font (size 1.27 1.27))))
  (property "Value" "VCC-5V-REG" (at 329.565 130.175 0) (show_name no) (do_not_autoplace no) (effects (font (size 1.27 1.27))))
  (property "Footprint" "" (at 329.565 133.985 0) (show_name no) (do_not_autoplace no) (effects (font (size 1.27 1.27))))
  (property "Datasheet" "" (at 329.565 133.985 0) (show_name no) (do_not_autoplace no) (effects (font (size 1.27 1.27))))
  (property "Description" "" (at 329.565 133.985 0) (show_name no) (do_not_autoplace no) (effects (font (size 1.27 1.27))))
  (pin ""))
 (symbol
  (lib_id "oomwoo-kicad-altium-import:GND_POWER_GROUND")
  (at 252.73 184.785 0)
  (unit 1)
  (body_style 1)
  (exclude_from_sim no)
  (in_bom yes)
  (on_board yes)
  (in_pos_files yes)
  (dnp no)
  (property "Reference" "#PWR0616" (at 252.73 184.785 0) (hide yes) (show_name no) (do_not_autoplace no) (effects (font (size 1.27 1.27))))
  (property "Value" "GND" (at 252.73 191.135 0) (show_name no) (do_not_autoplace no) (effects (font (size 1.27 1.27))))
  (property "Footprint" "" (at 252.73 184.785 0) (show_name no) (do_not_autoplace no) (effects (font (size 1.27 1.27))))
  (property "Datasheet" "" (at 252.73 184.785 0) (show_name no) (do_not_autoplace no) (effects (font (size 1.27 1.27))))
  (property "Description" "" (at 252.73 184.785 0) (show_name no) (do_not_autoplace no) (effects (font (size 1.27 1.27))))
  (pin ""))
 (symbol
  (lib_id "JLCImport:TXU0202DCUR")
  (at 267.335 159.385 0)
  (mirror y)
  (unit 1)
  (body_style 1)
  (exclude_from_sim no)
  (in_bom yes)
  (on_board yes)
  (in_pos_files yes)
  (dnp no)
  (property "Reference" "U2" (at 267.335 142.24 0) (show_name no) (do_not_autoplace no) (effects (font (size 1.27 1.27))))
  (property "Value" "TXU0202DCUR" (at 267.335 144.78 0) (show_name no) (do_not_autoplace no) (effects (font (size 1.27 1.27))))
  (property "Footprint" "JLCImport:TXU0202DCUR" (at 267.335 159.385 0) (hide yes) (show_name no) (do_not_autoplace no) (effects (font (size 1.27 1.27))))
  (property "Datasheet" "https://wmsc.lcsc.com/wmsc/upload/file/pdf/v2/lcsc/2309210904_Texas-Instruments-TXU0202DCUR_C5186957.pdf" (at 267.335 159.385 0) (hide yes) (show_name no) (do_not_autoplace no) (effects (font (size 1.27 1.27))))
  (property "Description" "-40℃~+125℃ 1 1.08V~5.5V 1.08V~5.5V 2 200Mbps Bidirectional Decoupling、Power-Off Protection Tri-State VSSOP-8 Translators, Level Shifters ROHS" (at 267.335 159.385 0) (hide yes) (show_name no) (do_not_autoplace no) (effects (font (size 1.27 1.27))))
  (property "LCSC" "C5186957" (at 267.335 159.385 0) (hide yes) (show_name no) (do_not_autoplace no) (effects (font (size 1.27 1.27))))
  (property "Manufacturer" "Texas Instruments" (at 267.335 159.385 0) (hide yes) (show_name no) (do_not_autoplace no) (effects (font (size 1.27 1.27))))
  (property "Manufacturer Part" "TXU0202DCUR" (at 267.335 159.385 0) (hide yes) (show_name no) (do_not_autoplace no) (effects (font (size 1.27 1.27))))
  (pin "2")
  (pin "8")
  (pin "7")
  (pin "3")
  (pin "5")
  (pin "1")
  (pin "4")
  (pin "6"))
 (symbol
  (lib_id "oomwoo-kicad-altium-import:VCC-3V3-P_BAR")
  (at 239.395 142.875 180)
  (unit 1)
  (body_style 1)
  (exclude_from_sim no)
  (in_bom yes)
  (on_board yes)
  (in_pos_files yes)
  (dnp no)
  (property "Reference" "#PWR0665" (at 239.395 142.875 0) (hide yes) (show_name no) (do_not_autoplace no) (effects (font (size 1.27 1.27))))
  (property "Value" "VCC-3V3-P" (at 239.395 133.35 90) (show_name no) (do_not_autoplace no) (effects (font (size 1.27 1.27))))
  (property "Footprint" "" (at 239.395 142.875 0) (show_name no) (do_not_autoplace no) (effects (font (size 1.27 1.27))))
  (property "Datasheet" "" (at 239.395 142.875 0) (show_name no) (do_not_autoplace no) (effects (font (size 1.27 1.27))))
  (property "Description" "" (at 239.395 142.875 0) (show_name no) (do_not_autoplace no) (effects (font (size 1.27 1.27))))
  (pin ""))
 (symbol
  (lib_id "oomwoo-kicad-altium-import:VCC-5V-REG_BAR")
  (at 304.165 187.325 180)
  (unit 1)
  (body_style 1)
  (exclude_from_sim no)
  (in_bom yes)
  (on_board yes)
  (in_pos_files yes)
  (dnp no)
  (property "Reference" "#PWR071" (at 304.165 187.325 0) (hide yes) (show_name no) (do_not_autoplace no) (effects (font (size 1.27 1.27))))
  (property "Value" "VCC-5V-REG" (at 304.165 183.515 0) (show_name no) (do_not_autoplace no) (effects (font (size 1.27 1.27))))
  (property "Footprint" "" (at 304.165 187.325 0) (show_name no) (do_not_autoplace no) (effects (font (size 1.27 1.27))))
  (property "Datasheet" "" (at 304.165 187.325 0) (show_name no) (do_not_autoplace no) (effects (font (size 1.27 1.27))))
  (property "Description" "" (at 304.165 187.325 0) (show_name no) (do_not_autoplace no) (effects (font (size 1.27 1.27))))
  (pin ""))
 (symbol
  (lib_id "DesignLibrary:LiDAR_1_DIODE-2_DesignLibrary.SchLib")
  (at 301.625 205.105 180)
  (unit 1)
  (body_style 1)
  (exclude_from_sim no)
  (in_bom yes)
  (on_board yes)
  (in_pos_files yes)
  (dnp no)
  (property "Reference" "D10" (at 306.959 201.803 0) (show_name no) (do_not_autoplace no) (effects (font (size 1.27 1.27)) (justify right bottom)))
  (property "Value" "SS34" (at 306.959 204.343 0) (show_name no) (do_not_autoplace no) (effects (font (size 1.27 1.27)) (justify right bottom)))
  (property "Footprint" "oomwoo_altium:SMA" (at 301.625 205.105 0) (hide yes) (show_name no) (do_not_autoplace no) (effects (font (size 1.27 1.27))))
  (property "Datasheet" "" (at 301.625 205.105 0) (hide yes) (show_name no) (do_not_autoplace no) (effects (font (size 1.27 1.27))))
  (property "Description" "" (at 301.625 205.105 0) (hide yes) (show_name no) (do_not_autoplace no) (effects (font (size 1.27 1.27))))
  (property "MANUFACTURINGPARTNUMBER" "*" (at 301.371 196.977 0) (hide yes) (show_name no) (do_not_autoplace no) (effects (font (size 1.27 1.27)) (justify right bottom)))
  (property "MANUFACTURER" "*" (at 301.371 196.977 0) (hide yes) (show_name no) (do_not_autoplace no) (effects (font (size 1.27 1.27)) (justify right bottom)))
  (property "SUPPLIERPARTNUMBER" "*" (at 301.371 196.977 0) (hide yes) (show_name no) (do_not_autoplace no) (effects (font (size 1.27 1.27)) (justify right bottom)))
  (property "SUPPLIER" "*" (at 301.371 196.977 0) (hide yes) (show_name no) (do_not_autoplace no) (effects (font (size 1.27 1.27)) (justify right bottom)))
  (property "VOLTAGERATE" "*" (at 301.371 196.977 0) (hide yes) (show_name no) (do_not_autoplace no) (effects (font (size 1.27 1.27)) (justify right bottom)))
  (pin "2")
  (pin "1")))
